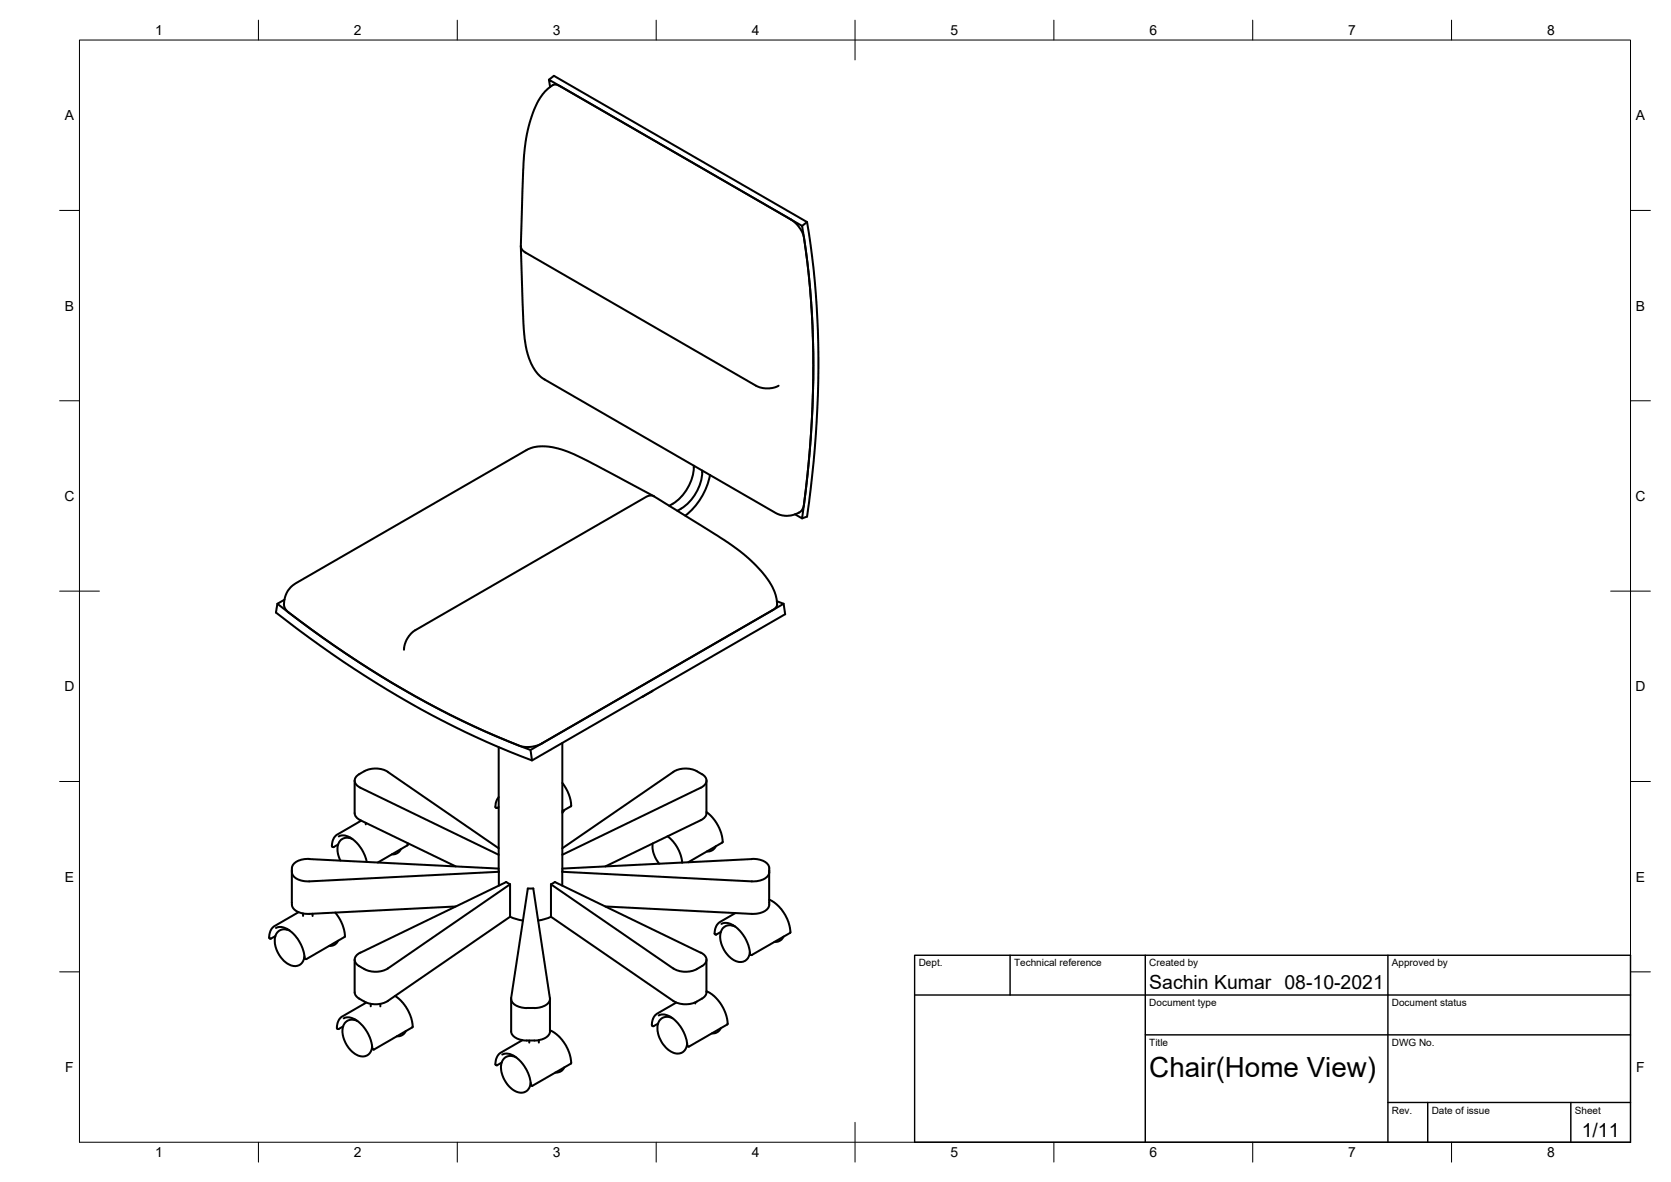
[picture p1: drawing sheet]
<svg xmlns="http://www.w3.org/2000/svg" width="420mm" height="297mm" viewBox="0 0 420 297" stroke-linecap="round" stroke-linejoin="round" font-family="sans-serif">
<!-- layer: Visible -->
<g fill="none" stroke="#000" stroke-width=".51">
<path d="M138 20l1.3-.9 63.6 36.7a239.3 239.3 0 0 1 0 74l-1.2 .5M138.3 21.9l-.3-1.9 63.7 36.8a239 239 0 0 1 0 73.5l-1.8-1M202.9 55.8l-1.2 1M131 61.9l.2 8.1a128.5 128.5 0 0 0 .9 16.4l.6 2.5 .9 2.7 1.3 1.9 1.6 1.6 58.4 33.7a5.6 5.6 0 0 0 6.8-.8l.3-.4a231.7 231.7 0 0 0 0-68.6l-1.2-2.1-1.9-1.8-58-33.4a1.99 1.99 0 0 0-2.9 .4 18.5 18.5 0 0 0-5.2 10l-.6 3.5-.6 5.4-.6 20.8a2 2 0 0 0 1.1 1.7l58 33.5 1.3 .4 1.5 .2a5.6 5.6 0 0 0 2.9-.7M174.5 117a11.6 11.6 0 0 1-6.2 10.1M176.6 118.3a11.7 11.7 0 0 1-5.3 9.5M178.5 119.4a17.1 17.1 0 0 1-6.2 10.2M164.4 124.7l-7.2-3.9a117.2 117.2 0 0 0-15-7.5l-3.2-.9-2-.2-2.2 .1-2 .6-58.4 33.7a5.7 5.7 0 0 0-2.7 6.3l.2 .4a231.9 231.9 0 0 0 59.5 34.3h2.4l2.3-.7 58.1-33.5a2 2 0 0 0 1.1-2.7 18.7 18.7 0 0 0-6.4-9.7l-2.9-2.5-3.9-2.8-17.7-11a2.01 2.01 0 0 0-2 .2l-58.1 33.6a6.3 6.3 0 0 0-2.7 4.8M171.3 127.8l-1 .6M69.7 151.7l-.3 2.2a243.5 243.5 0 0 0 64.4 37.2l63.6-36.7-.4-2.7M71.5 150.7l-1.8 1a240.6 240.6 0 0 0 63.7 36.8l63.6-36.8-1.7-.6M164.1 173.6l-2.7 1.6"/>
<path d="M89.2 196.2v8.1a2.07 2.07 0 0 0 1.4 1.8M90.3 194.6a6.5 6.5 0 0 1 7.2-.6l27.9 19.2M90.3 194.6a1.77 1.77 0 0 0-1.1 1.8 1.77 1.77 0 0 0 1.4 1.5M90.6 198l34.8 16.8M125.4 187.8v31.3M133.4 188.5l.4 2.6M141.4 196.8l.9 1.3 .8 1.6 .5 1.9-.1 1M141.4 186.7v32M169.3 194l-27.9 19.2M169.3 194a6.5 6.5 0 0 1 8.2 1.5 1.8 1.8 0 0 1-1.3 2.4l-34.8 16.9M177.6 196.2l.1 8.1a2.07 2.07 0 0 1-1.5 1.8l-24 11.6M73.4 218.7v8.1a2.39 2.39 0 0 0 2.2 2.6l2.2 .3"/>
<path d="M83.5 212.6l.2 .3M83.7 212.9h.2M85 212.2l-1.1 .7M85.2 210.2l.8-.3 .9 .1 1 .4 1.3 .9 1.9 2.4 .6 1.3 .5 1.6M88 210.5l-.2 .1M88.6 210.8h-.1a2.55 2.55 0 0 0-2.8 .3 2.55 2.55 0 0 0-.8 2.7l.3 1.5 .4 1M90.6 206.1l24 11.6M90.8 206.2l-6.3 3.8-.8 1.2-.3 1.4M92 206.8v.4M100.8 213.4l-.9 1-1.4 .3M102.5 211.9l-.1 .6-7.4 4.3M124.8 203h.2"/>
<path d="M125.4 218.3l-47.6-2.4a4.3 4.3 0 0 0-4.3 1.8 2.6 2.6 0 0 0 2.1 3.6l2.2 .2M125.4 200.3a3.2 3.2 0 0 0-.7 2.6l.1 .1M125.4 202.8l-.4 .2M125.4 219.1v3.5M125.4 219.1l-47.7 2.4M141.4 219.1v3.5M141.4 219.1l47.7 2.4M141.4 218.3l47.7-2.4a4.3 4.3 0 0 1 4.3 1.8 2.6 2.6 0 0 1-2.2 3.6l-2.1 .2M141.4 218.7v.4M141.9 203.6l-.5 .7M143.5 202.6l-2.1 1.2M164.1 212v1.1l.2 1.3 .7 1.5 .8 1.2"/>
<path d="M167.9 210.2a9.7 9.7 0 0 1 3.6 6.6M171.5 216.6v.2M177.6 204.1l1.5 1.3 1.5 2.1 .8 2 .3 2.1M180 212.7l-.8 .9-.5 .3-1 .1M181.7 211.6l-8.7 5.1M193.4 218.7v8.1a2.35 2.35 0 0 1-2.2 2.6l-2.1 .3M67.9 235.9h.2M69.3 235.2l-1.2 .7M72.3 233.5l-.2 .1M72.8 233.9a2.58 2.58 0 0 0-2.9 .2 2.58 2.58 0 0 0-.8 2.8l.4 1.7 .7 1.4 1.2 1.4 .9 .8a2.52 2.52 0 0 0 2.7 .4 2.52 2.52 0 0 0 1.5-2.3M75.1 229.2l-6.2 3.6-.5 .5-.5 .8a1.93 1.93 0 0 0 0 1.8M76.2 229.6v.6"/>
<path d="M78.6 229.6v.6M84.3 229.3l1 1.4 .8 1.7 .5 1.4 .1 1.6-9.7 5.6a.55 .55 0 0 1-.5-.8l-.4-2-.9-1.7-1.1-1.4-1.3-1.2a3.3 3.3 0 0 0-3.4-.7M85 236.4l-.9 1-1.3 .3M90.6 239.4a1.77 1.77 0 0 0-1.4 1.6 1.77 1.77 0 0 0 1.1 1.8M114.6 227.8l-36.9 1.9M128.2 230.4l-30.7 21.1a6.5 6.5 0 0 1-7.2-.6M128.2 222.2l-30.7 21.2a6.2 6.2 0 0 1-5.9 .2M128.2 222.2v8.2M128.3 222.2l-1-.6-36.7 17.8M128.3 230.4l1.5 .6 1.7 .3M138.5 222.2v8.2M138.5 230.4l30.8 21.2"/>
<path d="M138.5 222.2l30.8 21.2M138.6 230.4l-1.6 .6-1.7 .3M138.6 222.2l.9-.6 36.7 17.8M152.2 227.8l36.9 1.9M176.2 239.4a1.83 1.83 0 0 1 1.5 1.8 1.83 1.83 0 0 1-1.5 1.8l-1 .5M181.3 234.2l-1.2 .7M181.4 232.2a4 4 0 0 1 4.5 1.6l1.2 1.5 .8 1.5 .8 3.1M184.3 232.5l-.2 .1M184.8 232.8a2.58 2.58 0 0 0-2.8 .3 2.58 2.58 0 0 0-.9 2.7l.3 1.6 .7 1.5 1 1.3 1.5 1.1a2.5 2.5 0 0 0 2.6 .2 2.5 2.5 0 0 0 1.4-2.2M184.9 229.5l-4.2 2.5-.6 .6-.4 1.5a.48 .48 0 0 0 .4 .7M193.4 226.1l2 1.2 1.7 2.1 1.2 2.6 .4 2.4-9.7 5.6-.3-.1M197 235.4l-.8 1-1.4 .3"/>
<path d="M84.7 258.3l.1 .2M84.8 258.5l.1 .1M85 258.6h.2M86.3 257.9l-1.2 .7M86.4 255.9a3.8 3.8 0 0 1 4.3 1.4l1.1 1.3 1.1 1.9 .5 1.4 .2 1.6M89.2 241.2v8.1l.4 1.1 .7 .6M89.3 256.2l-.2 .1M89.9 256.6a2.56 2.56 0 0 0-2.9 .1 2.56 2.56 0 0 0-.9 2.7l.4 1.7 .7 1.5 1 1.3 1.4 1.1a2.48 2.48 0 0 0 2.6 .3 2.48 2.48 0 0 0 1.4-2.3M90.3 242.8l1.3 .7M92.1 252l-6.4 3.7-.8 1.2-.2 1.4M93.2 252.3v.6M95.6 252.3v.6"/>
<path d="M99.4 250.3l1.6 1.4 1.5 2.1 .9 2.2 .4 2.1-9.8 5.6M102 259.1l-.8 1-1.4 .3M128.5 251v8.2a3.5 3.5 0 0 0 4 2.3h.3a6.3 6.3 0 0 0 5.2-1.4l.3-.9v-8.2M138.3 258.9l1.1 .6 1.1 .9 1.5 1.9 1.2 2.5 .4 2.4-9.7 5.6M138.3 250.8a2.72 2.72 0 0 1-2.9 2.4l-1.8 .1a5.1 5.1 0 0 1-5-1.7l-.1-.8 4.2-27.5h1.4l4.2 27.5M165.5 257.2l-1.3 .7-.3-.3M165.6 255.2a4.2 4.2 0 0 1 4.8 1.9l1.5 2.3 .7 1.8 .3 1.7M168.5 255.5l-.2 .1M169.1 255.8a2.57 2.57 0 0 0-2.9 .3 2.57 2.57 0 0 0-.9 2.8l.4 1.6 .8 1.5 .9 1.2 1.2 1a2.52 2.52 0 0 0 2.7 .4 2.52 2.52 0 0 0 1.5-2.3M169.3 243.4a6.2 6.2 0 0 0 5.9 .2M170 252l-5.2 3.1-.6 .9-.3 1.6M174.8 251.9v.3"/>
<path d="M177.6 241.2l.1 8.1a3 3 0 0 1-2.2 2.2 6.1 6.1 0 0 1-6.2 0M177.6 249.1l2.1 1.4 1.7 2 1.2 2.7 .3 2.2-9.7 5.6-.3-.1M181.2 258.4l-.7 .9-.6 .3-.9 .1M93.6 263.5l.3 .2M93.8 263.7h.2M124.6 267.4l.2 .3M124.8 267.7h.2M126.1 267l-1.1 .7M126.3 265a3.8 3.8 0 0 1 4.3 1.4l1 1.2 .9 1.5 .7 1.8 .3 1.8 .2 .1M129.1 265.3l-.2 .1M129.7 265.7a2.54 2.54 0 0 0-2.8 .2 2.54 2.54 0 0 0-.9 2.6l.3 1.7 .9 1.8 .9 1.1 1.5 1.1a2.48 2.48 0 0 0 3.8-2.1M131.4 261.4l-5.8 3.4-.8 1.3-.2 1.3"/>
<path d="M133.1 261.5v.5M133.7 272.8h.2M135.5 261.4v.6M141.9 268.2l-1 1.1-1.3 .2"/>
</g>
<!-- layer: Border -->
<g fill="none" stroke="#000" stroke-width=".25">
<path d="M20 10.1h390v276.9h-390zM65 5.1v5M115 5.1v5M165 5.1v5M215 5.1v10M265 5.1v5M315 5.1v5M365 5.1v5M15 52.9h5M410 52.9h5M15 100.7h5M410 100.7h5"/>
<path d="M15 148.6h10M405 148.6h10M15 196.4h5M410 196.4h5M15 244.2h5M410 244.2h5M65 287v5M115 287v5M165 287v5M215 282.1v9.9M265 287v5M315 287v5"/>
<path d="M365 287v5"/>
</g>
<!-- layer: TitleBlock -->
<path d="M230 240.1h180v46.9h-180zM230 250h180M254 240.1v9.9M288 240.1v46.9M349 240.1v46.9M288 260.1h122M349 277.1h61M359 277.1v9.9M395 277.1v9.9" fill="none" stroke="#000" stroke-width=".36"/>
<text font-size="7" x="289" y="270.6">Chair(Home View)</text>
<g font-size="4.9">
<text x="289" y="248.5">Sachin Kumar 08-10-2021</text>
<text x="397.7" y="285.7">1/11</text>
</g>
<g font-size="3.5">
<text x="39" y="8.8">1</text>
<text x="89" y="8.8">2</text>
<text x="139" y="8.8">3</text>
<text x="189" y="8.8">4</text>
<text x="239" y="8.8">5</text>
<text x="289" y="8.8">6</text>
<text x="339" y="8.8">7</text>
<text x="389" y="8.8">8</text>
<text x="16.3" y="30.2">A</text>
<text x="411.3" y="30.2">A</text>
<text x="16.3" y="78">B</text>
<text x="411.3" y="78">B</text>
<text x="16.2" y="125.9">C</text>
<text x="411.2" y="125.9">C</text>
<text x="16.2" y="173.7">D</text>
<text x="411.2" y="173.7">D</text>
<text x="16.3" y="221.6">E</text>
<text x="411.3" y="221.6">E</text>
<text x="16.4" y="269.4">F</text>
<text x="411.4" y="269.4">F</text>
<text x="39" y="290.8">1</text>
<text x="89" y="290.8">2</text>
<text x="139" y="290.8">3</text>
<text x="189" y="290.8">4</text>
<text x="239" y="290.8">5</text>
<text x="289" y="290.8">6</text>
<text x="339" y="290.8">7</text>
<text x="389" y="290.8">8</text>
</g>
<g font-size="2.5">
<text x="231" y="242.9">Dept.</text>
<text x="255" y="242.9">Technical reference</text>
<text x="289" y="242.9">Created by</text>
<text x="350" y="242.9">Approved by</text>
<text x="289" y="252.8">Document type</text>
<text x="350" y="252.8">Document status</text>
<text x="289" y="262.9">Title</text>
<text x="350" y="262.9">DWG No.</text>
<text x="350" y="279.9">Rev.</text>
<text x="360" y="279.9">Date of issue</text>
<text x="396" y="279.9">Sheet</text>
</g>
</svg>
